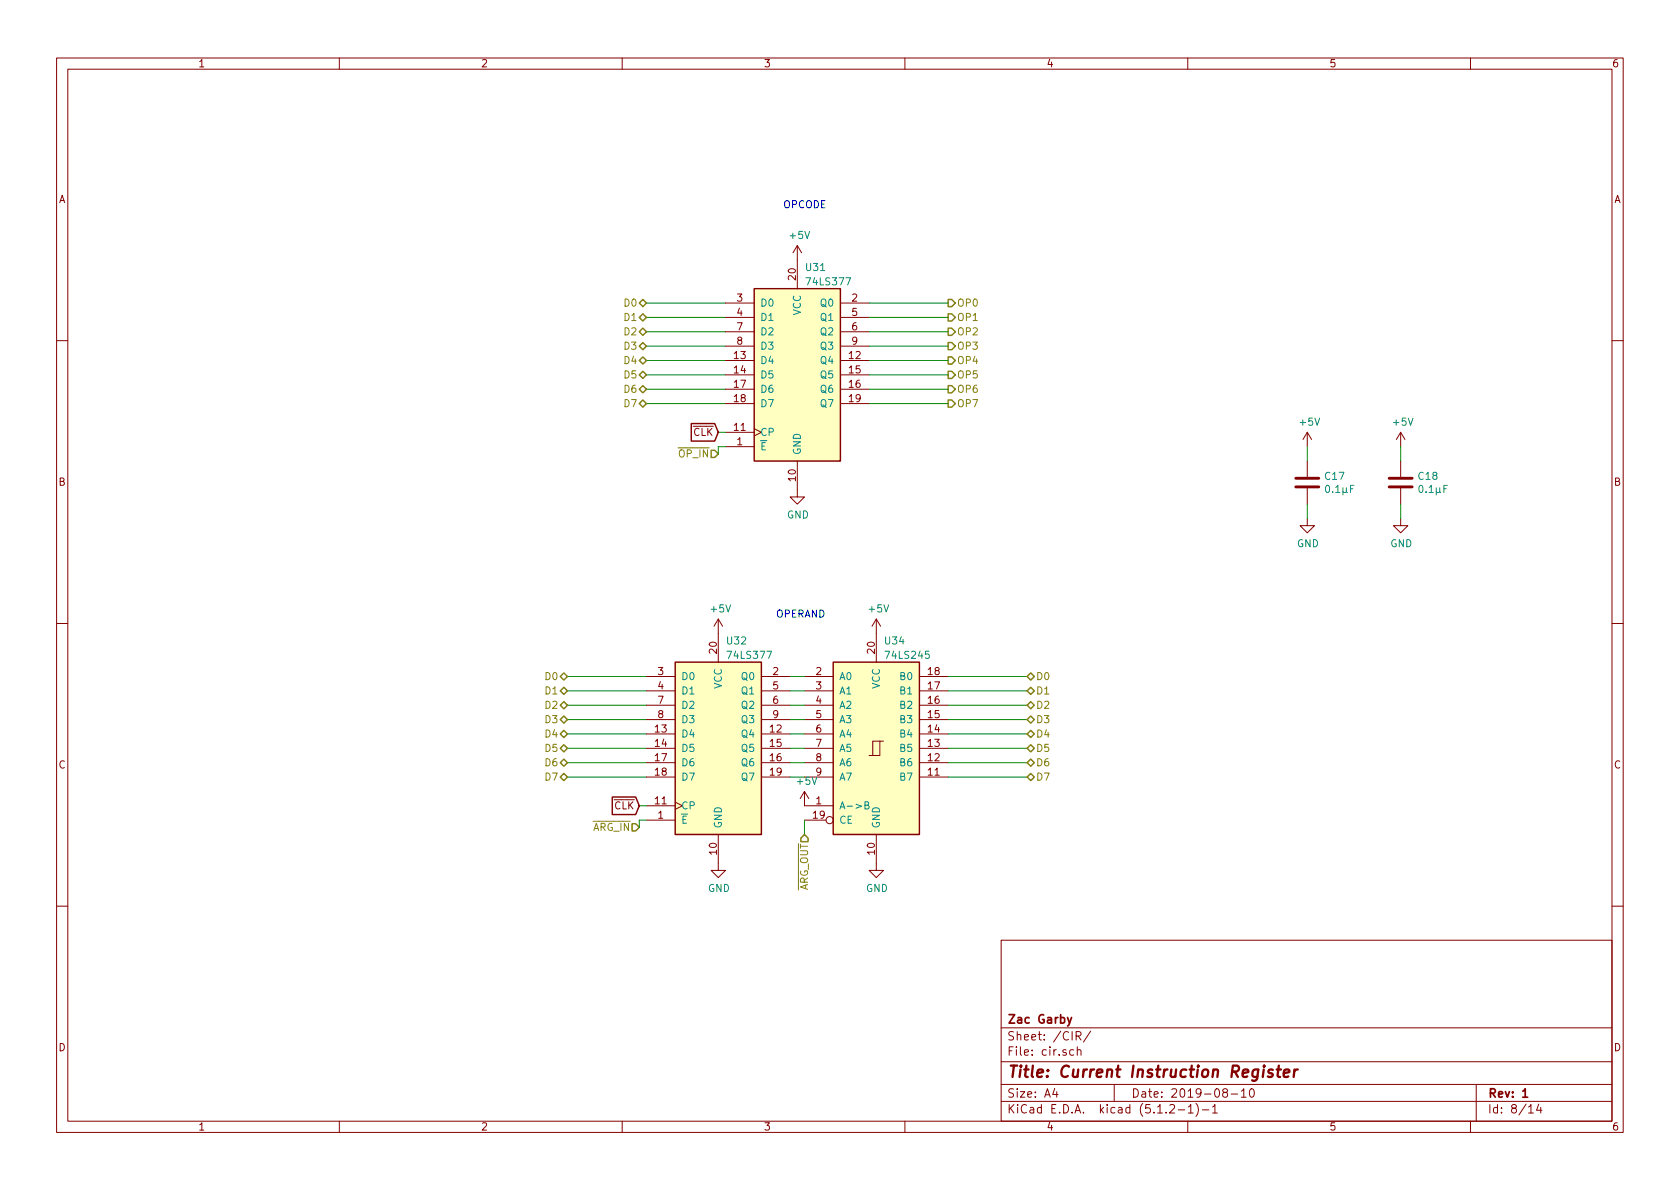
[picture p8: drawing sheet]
EESchema Schematic File Version 4
LIBS:computer-cache
EELAYER 29 0
EELAYER END
$Descr A4 11693 8268
encoding utf-8
Sheet 8 14
Title "Current Instruction Register"
Date "2019-08-10"
Rev "1"
Comp "Zac Garby"
Comment1 ""
Comment2 ""
Comment3 ""
Comment4 ""
$EndDescr
Wire Wire Line
	4500 2100 5050 2100
Wire Wire Line
	5050 2200 4500 2200
Wire Wire Line
	4500 2300 5050 2300
Wire Wire Line
	5050 2400 4500 2400
Wire Wire Line
	4500 2500 5050 2500
Wire Wire Line
	5050 2600 4500 2600
Wire Wire Line
	4500 2700 5050 2700
Wire Wire Line
	5050 2800 4500 2800
Text HLabel 4500 2100 0    50   BiDi ~ 0
D0
Text HLabel 4500 2200 0    50   BiDi ~ 0
D1
Text HLabel 4500 2300 0    50   BiDi ~ 0
D2
Text HLabel 4500 2400 0    50   BiDi ~ 0
D3
Text HLabel 4500 2500 0    50   BiDi ~ 0
D4
Text HLabel 4500 2600 0    50   BiDi ~ 0
D5
Text HLabel 4500 2700 0    50   BiDi ~ 0
D6
Text HLabel 4500 2800 0    50   BiDi ~ 0
D7
$Comp
L 74xx:74LS377 U?
U 1 1
P 5550 2600
AR Path="/5D483C2B/5D7C4B68" Ref="U?"  Part="1" 
AR Path="/5D48A331/5D7C4B68" Ref="U?"  Part="1" 
AR Path="/5D664A10/5D7C4B68" Ref="U31"  Part="1" 
F 0 "U31" H 5600 3350 50  0000 L CNN
F 1 "74LS377" H 5600 3250 50  0000 L CNN
F 2 "Package_DIP:DIP-20_W7.62mm" H 5550 2600 50  0001 C CNN
F 3 "http://www.ti.com/lit/gpn/sn74LS377" H 5550 2600 50  0001 C CNN
	1    5550 2600
	1    0    0    -1  
$EndComp
Wire Wire Line
	5050 3000 5000 3000
Wire Wire Line
	5050 3100 5000 3100
Text HLabel 5000 3150 0    50   Input ~ 0
~OP_IN
$Comp
L power:+5V #PWR?
U 1 1
P 5550 1800
AR Path="/5D483C2B/5D7C4B72" Ref="#PWR?"  Part="1" 
AR Path="/5D48A331/5D7C4B72" Ref="#PWR?"  Part="1" 
AR Path="/5D664A10/5D7C4B72" Ref="#PWR057"  Part="1" 
F 0 "#PWR057" H 5550 1650 50  0001 C CNN
F 1 "+5V" H 5565 1973 50  0000 C CNN
F 2 "" H 5550 1800 50  0001 C CNN
F 3 "" H 5550 1800 50  0001 C CNN
	1    5550 1800
	1    0    0    -1  
$EndComp
$Comp
L power:GND #PWR?
U 1 1
P 5550 3400
AR Path="/5D483C2B/5D7C4B78" Ref="#PWR?"  Part="1" 
AR Path="/5D48A331/5D7C4B78" Ref="#PWR?"  Part="1" 
AR Path="/5D664A10/5D7C4B78" Ref="#PWR058"  Part="1" 
F 0 "#PWR058" H 5550 3150 50  0001 C CNN
F 1 "GND" H 5555 3227 50  0000 C CNN
F 2 "" H 5550 3400 50  0001 C CNN
F 3 "" H 5550 3400 50  0001 C CNN
	1    5550 3400
	1    0    0    -1  
$EndComp
Wire Wire Line
	3950 4700 4500 4700
Wire Wire Line
	4500 4800 3950 4800
Wire Wire Line
	3950 4900 4500 4900
Wire Wire Line
	4500 5000 3950 5000
Wire Wire Line
	3950 5100 4500 5100
Wire Wire Line
	4500 5200 3950 5200
Wire Wire Line
	3950 5300 4500 5300
Wire Wire Line
	4500 5400 3950 5400
Text HLabel 3950 4700 0    50   BiDi ~ 0
D0
Text HLabel 3950 4800 0    50   BiDi ~ 0
D1
Text HLabel 3950 4900 0    50   BiDi ~ 0
D2
Text HLabel 3950 5000 0    50   BiDi ~ 0
D3
Text HLabel 3950 5100 0    50   BiDi ~ 0
D4
Text HLabel 3950 5200 0    50   BiDi ~ 0
D5
Text HLabel 3950 5300 0    50   BiDi ~ 0
D6
Text HLabel 3950 5400 0    50   BiDi ~ 0
D7
$Comp
L 74xx:74LS377 U?
U 1 1
P 5000 5200
AR Path="/5D483C2B/5D7D7905" Ref="U?"  Part="1" 
AR Path="/5D48A331/5D7D7905" Ref="U?"  Part="1" 
AR Path="/5D664A10/5D7D7905" Ref="U32"  Part="1" 
F 0 "U32" H 5050 5950 50  0000 L CNN
F 1 "74LS377" H 5050 5850 50  0000 L CNN
F 2 "Package_DIP:DIP-20_W7.62mm" H 5000 5200 50  0001 C CNN
F 3 "http://www.ti.com/lit/gpn/sn74LS377" H 5000 5200 50  0001 C CNN
	1    5000 5200
	1    0    0    -1  
$EndComp
Wire Wire Line
	4500 5600 4450 5600
Wire Wire Line
	4500 5700 4450 5700
Text HLabel 4450 5750 0    50   Input ~ 0
~ARG_IN
$Comp
L power:+5V #PWR?
U 1 1
P 5000 4400
AR Path="/5D483C2B/5D7D790F" Ref="#PWR?"  Part="1" 
AR Path="/5D48A331/5D7D790F" Ref="#PWR?"  Part="1" 
AR Path="/5D664A10/5D7D790F" Ref="#PWR059"  Part="1" 
F 0 "#PWR059" H 5000 4250 50  0001 C CNN
F 1 "+5V" H 5015 4573 50  0000 C CNN
F 2 "" H 5000 4400 50  0001 C CNN
F 3 "" H 5000 4400 50  0001 C CNN
	1    5000 4400
	1    0    0    -1  
$EndComp
$Comp
L power:GND #PWR?
U 1 1
P 5000 6000
AR Path="/5D483C2B/5D7D7915" Ref="#PWR?"  Part="1" 
AR Path="/5D48A331/5D7D7915" Ref="#PWR?"  Part="1" 
AR Path="/5D664A10/5D7D7915" Ref="#PWR060"  Part="1" 
F 0 "#PWR060" H 5000 5750 50  0001 C CNN
F 1 "GND" H 5005 5827 50  0000 C CNN
F 2 "" H 5000 6000 50  0001 C CNN
F 3 "" H 5000 6000 50  0001 C CNN
	1    5000 6000
	1    0    0    -1  
$EndComp
$Comp
L 74xx:74LS245 U?
U 1 1
P 6100 5200
AR Path="/5D483C2B/5D7D791B" Ref="U?"  Part="1" 
AR Path="/5D48A331/5D7D791B" Ref="U?"  Part="1" 
AR Path="/5D664A10/5D7D791B" Ref="U34"  Part="1" 
F 0 "U34" H 6150 5950 50  0000 L CNN
F 1 "74LS245" H 6150 5850 50  0000 L CNN
F 2 "Package_DIP:DIP-20_W7.62mm" H 6100 5200 50  0001 C CNN
F 3 "http://www.ti.com/lit/gpn/sn74LS245" H 6100 5200 50  0001 C CNN
	1    6100 5200
	1    0    0    -1  
$EndComp
Wire Wire Line
	7150 4700 6600 4700
Wire Wire Line
	6600 4800 7150 4800
Wire Wire Line
	7150 4900 6600 4900
Wire Wire Line
	6600 5000 7150 5000
Wire Wire Line
	7150 5100 6600 5100
Wire Wire Line
	6600 5200 7150 5200
Wire Wire Line
	7150 5300 6600 5300
Wire Wire Line
	6600 5400 7150 5400
Text HLabel 7150 4700 2    50   BiDi ~ 0
D0
Text HLabel 7150 4800 2    50   BiDi ~ 0
D1
Text HLabel 7150 4900 2    50   BiDi ~ 0
D2
Text HLabel 7150 5000 2    50   BiDi ~ 0
D3
Text HLabel 7150 5100 2    50   BiDi ~ 0
D4
Text HLabel 7150 5200 2    50   BiDi ~ 0
D5
Text HLabel 7150 5300 2    50   BiDi ~ 0
D6
Text HLabel 7150 5400 2    50   BiDi ~ 0
D7
$Comp
L power:+5V #PWR?
U 1 1
P 6100 4400
AR Path="/5D483C2B/5D7D7931" Ref="#PWR?"  Part="1" 
AR Path="/5D48A331/5D7D7931" Ref="#PWR?"  Part="1" 
AR Path="/5D664A10/5D7D7931" Ref="#PWR065"  Part="1" 
F 0 "#PWR065" H 6100 4250 50  0001 C CNN
F 1 "+5V" H 6115 4573 50  0000 C CNN
F 2 "" H 6100 4400 50  0001 C CNN
F 3 "" H 6100 4400 50  0001 C CNN
	1    6100 4400
	1    0    0    -1  
$EndComp
$Comp
L power:GND #PWR?
U 1 1
P 6100 6000
AR Path="/5D483C2B/5D7D7937" Ref="#PWR?"  Part="1" 
AR Path="/5D48A331/5D7D7937" Ref="#PWR?"  Part="1" 
AR Path="/5D664A10/5D7D7937" Ref="#PWR066"  Part="1" 
F 0 "#PWR066" H 6100 5750 50  0001 C CNN
F 1 "GND" H 6105 5827 50  0000 C CNN
F 2 "" H 6100 6000 50  0001 C CNN
F 3 "" H 6100 6000 50  0001 C CNN
	1    6100 6000
	1    0    0    -1  
$EndComp
$Comp
L power:+5V #PWR?
U 1 1
P 5600 5600
AR Path="/5D483C2B/5D7D793D" Ref="#PWR?"  Part="1" 
AR Path="/5D48A331/5D7D793D" Ref="#PWR?"  Part="1" 
AR Path="/5D664A10/5D7D793D" Ref="#PWR062"  Part="1" 
F 0 "#PWR062" H 5600 5450 50  0001 C CNN
F 1 "+5V" H 5615 5773 50  0000 C CNN
F 2 "" H 5600 5600 50  0001 C CNN
F 3 "" H 5600 5600 50  0001 C CNN
	1    5600 5600
	1    0    0    -1  
$EndComp
Wire Wire Line
	5600 5700 5600 5800
Text HLabel 5600 5800 3    50   Input ~ 0
~ARG_OUT
Wire Wire Line
	5500 4700 5600 4700
Wire Wire Line
	5500 4800 5600 4800
Wire Wire Line
	5500 4900 5600 4900
Wire Wire Line
	5500 5000 5600 5000
Wire Wire Line
	5500 5100 5600 5100
Wire Wire Line
	5500 5200 5600 5200
Wire Wire Line
	5500 5300 5600 5300
Wire Wire Line
	5500 5400 5600 5400
Text Notes 5450 1450 0    50   ~ 0
OPCODE
Text Notes 5400 4300 0    50   ~ 0
OPERAND
Wire Wire Line
	4450 5700 4450 5750
Wire Wire Line
	5000 3100 5000 3150
Text GLabel 5000 3000 0    50   Input ~ 0
~CLK
Text GLabel 4450 5600 0    50   Input ~ 0
~CLK
$Comp
L power:+5V #PWR?
U 1 1
P 9100 3100
AR Path="/5D59610E" Ref="#PWR?"  Part="1" 
AR Path="/5D664A10/5D59610E" Ref="#PWR099"  Part="1" 
F 0 "#PWR099" H 9100 2950 50  0001 C CNN
F 1 "+5V" H 9115 3273 50  0000 C CNN
F 2 "" H 9100 3100 50  0001 C CNN
F 3 "" H 9100 3100 50  0001 C CNN
	1    9100 3100
	1    0    0    -1  
$EndComp
$Comp
L Device:C C?
U 1 1
P 9100 3350
AR Path="/5D596114" Ref="C?"  Part="1" 
AR Path="/5D664A10/5D596114" Ref="C17"  Part="1" 
F 0 "C17" H 9215 3396 50  0000 L CNN
F 1 "0.1µF" H 9215 3305 50  0000 L CNN
F 2 "Capacitor_THT:CP_Radial_D4.0mm_P1.50mm" H 9138 3200 50  0001 C CNN
F 3 "~" H 9100 3350 50  0001 C CNN
	1    9100 3350
	1    0    0    -1  
$EndComp
$Comp
L power:GND #PWR?
U 1 1
P 9100 3600
AR Path="/5D59611A" Ref="#PWR?"  Part="1" 
AR Path="/5D664A10/5D59611A" Ref="#PWR0100"  Part="1" 
F 0 "#PWR0100" H 9100 3350 50  0001 C CNN
F 1 "GND" H 9105 3427 50  0000 C CNN
F 2 "" H 9100 3600 50  0001 C CNN
F 3 "" H 9100 3600 50  0001 C CNN
	1    9100 3600
	1    0    0    -1  
$EndComp
Wire Wire Line
	9100 3600 9100 3500
Wire Wire Line
	9100 3200 9100 3100
$Comp
L power:+5V #PWR?
U 1 1
P 9750 3100
AR Path="/5D598CE5" Ref="#PWR?"  Part="1" 
AR Path="/5D664A10/5D598CE5" Ref="#PWR0125"  Part="1" 
F 0 "#PWR0125" H 9750 2950 50  0001 C CNN
F 1 "+5V" H 9765 3273 50  0000 C CNN
F 2 "" H 9750 3100 50  0001 C CNN
F 3 "" H 9750 3100 50  0001 C CNN
	1    9750 3100
	1    0    0    -1  
$EndComp
$Comp
L Device:C C?
U 1 1
P 9750 3350
AR Path="/5D598CEB" Ref="C?"  Part="1" 
AR Path="/5D664A10/5D598CEB" Ref="C18"  Part="1" 
F 0 "C18" H 9865 3396 50  0000 L CNN
F 1 "0.1µF" H 9865 3305 50  0000 L CNN
F 2 "Capacitor_THT:CP_Radial_D4.0mm_P1.50mm" H 9788 3200 50  0001 C CNN
F 3 "~" H 9750 3350 50  0001 C CNN
	1    9750 3350
	1    0    0    -1  
$EndComp
$Comp
L power:GND #PWR?
U 1 1
P 9750 3600
AR Path="/5D598CF1" Ref="#PWR?"  Part="1" 
AR Path="/5D664A10/5D598CF1" Ref="#PWR0126"  Part="1" 
F 0 "#PWR0126" H 9750 3350 50  0001 C CNN
F 1 "GND" H 9755 3427 50  0000 C CNN
F 2 "" H 9750 3600 50  0001 C CNN
F 3 "" H 9750 3600 50  0001 C CNN
	1    9750 3600
	1    0    0    -1  
$EndComp
Wire Wire Line
	9750 3600 9750 3500
Wire Wire Line
	9750 3200 9750 3100
Text HLabel 6600 2100 2    50   Output ~ 0
OP0
Text HLabel 6600 2200 2    50   Output ~ 0
OP1
Text HLabel 6600 2300 2    50   Output ~ 0
OP2
Text HLabel 6600 2400 2    50   Output ~ 0
OP3
Text HLabel 6600 2500 2    50   Output ~ 0
OP4
Text HLabel 6600 2600 2    50   Output ~ 0
OP5
Text HLabel 6600 2700 2    50   Output ~ 0
OP6
Text HLabel 6600 2800 2    50   Output ~ 0
OP7
Wire Wire Line
	6600 2100 6050 2100
Wire Wire Line
	6050 2200 6600 2200
Wire Wire Line
	6600 2300 6050 2300
Wire Wire Line
	6050 2400 6600 2400
Wire Wire Line
	6600 2500 6050 2500
Wire Wire Line
	6050 2600 6600 2600
Wire Wire Line
	6600 2700 6050 2700
Wire Wire Line
	6050 2800 6600 2800
$EndSCHEMATC
